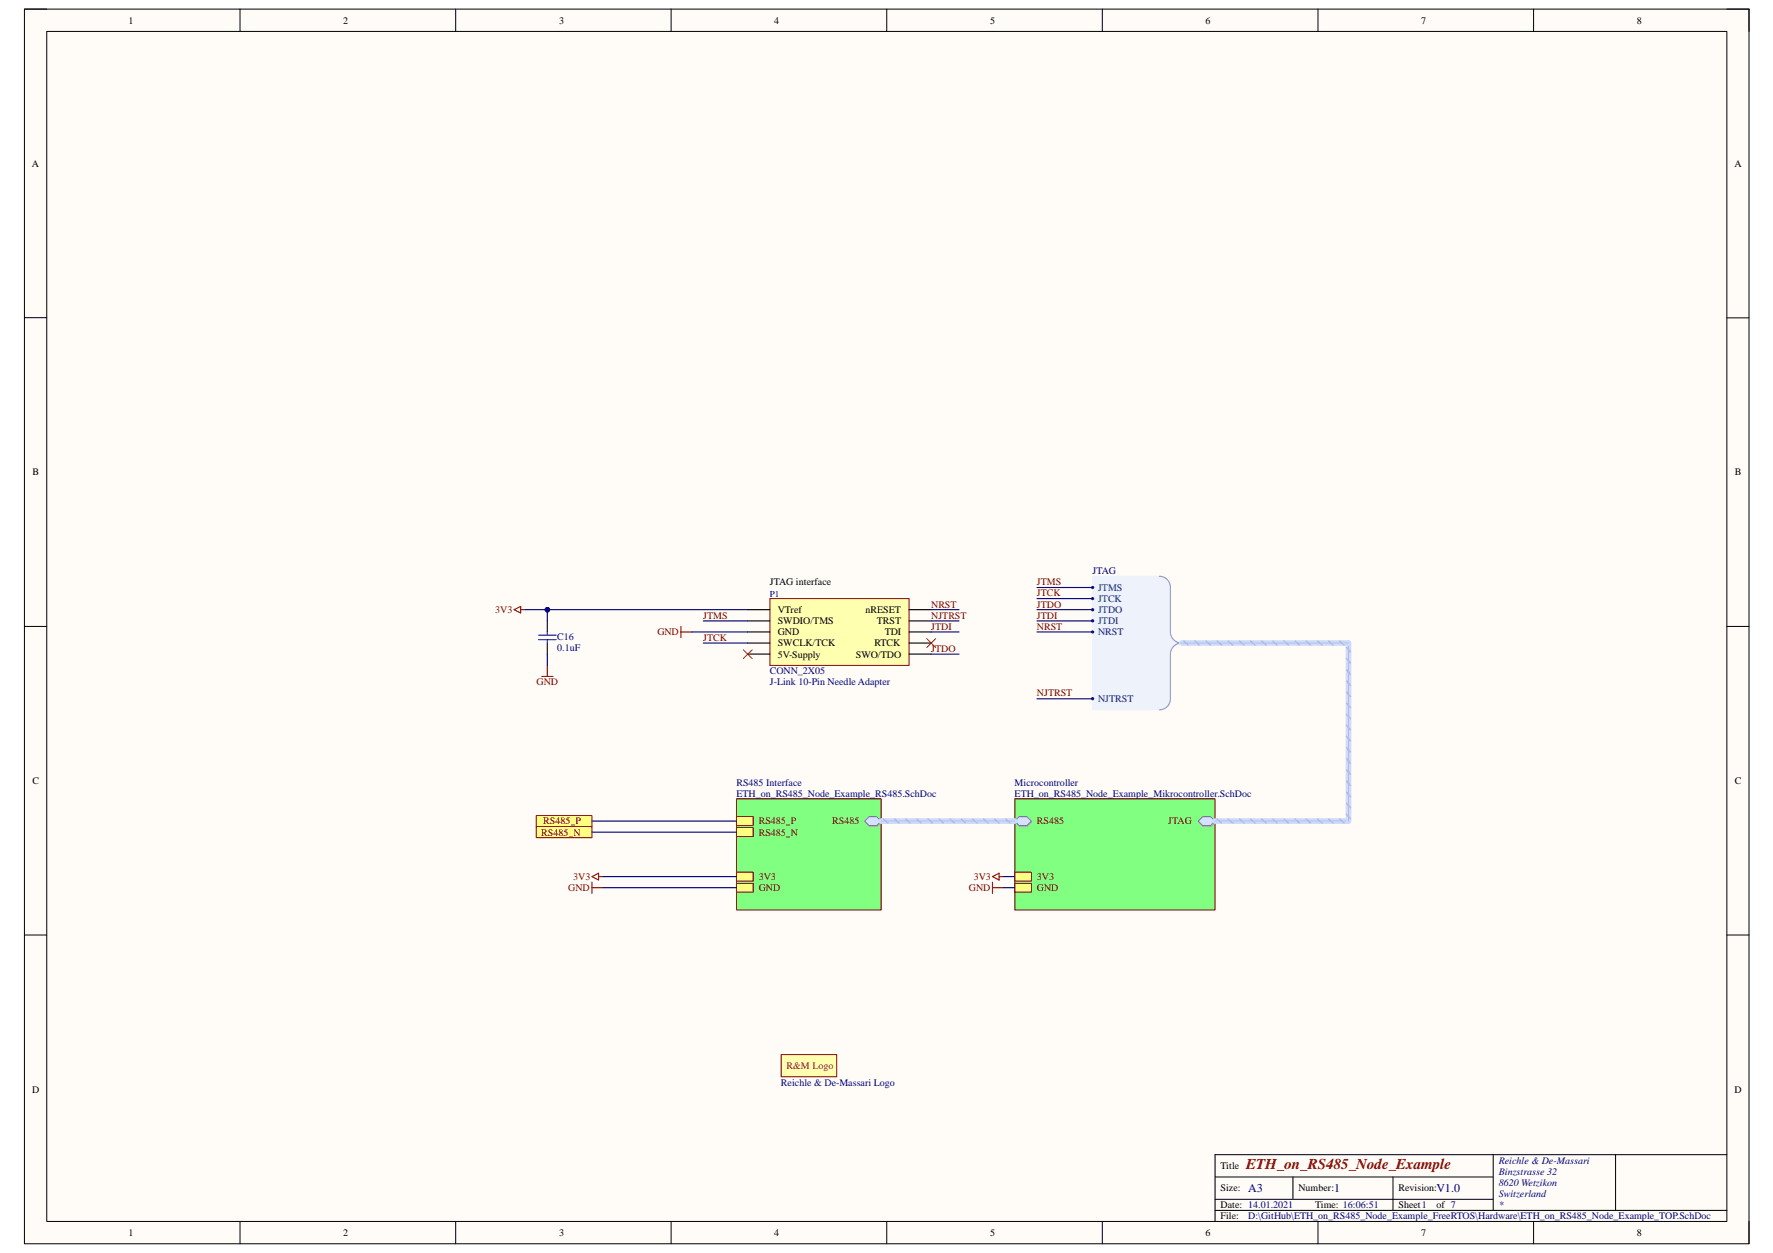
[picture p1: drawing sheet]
<svg xmlns="http://www.w3.org/2000/svg" width="420mm" height="297mm" viewBox="0 0 420 297" stroke-linecap="round" stroke-linejoin="round" font-family="sans-serif">
<path d="M5.8 2.2h408.7v292.7h-408.7z" fill-rule="evenodd" fill="#fffcf8"/>
<path d="M5.8 2.2h408.7v292.7h-408.7z" fill="none" stroke="#000" stroke-width=".24"/>
<path d="M11.1 7.5h398.1v282.1h-398.1z" fill-rule="evenodd" fill="#fffcf8"/>
<g fill="none" stroke="#000" stroke-width=".24">
<path d="M5.8 2.2h5.3M11.1 7.5h398.1v282.1h-398.1zM56.9 2.2v5.2M108 2.2v5.2M159 2.2v5.2M210.1 2.2v5.3M261.2 2.2v5.3M312.3 2.2v5.3M363.4 2.2v5.3M409.2 2.2h5.3v5.3M5.8 75.3h5.3M409.2 75.4h5.3"/>
<path d="M5.8 148.5h5.3M409.2 148.5h5.3M5.8 221.7h5.3M409.2 221.7h5.3M287.9 279h66M306.4 279v5.3M330.1 279v7.9M353.9 273.7v13.2M382.9 273.7v13.2M409.2 273.7h-121.3v15.9M56.9 289.6v5.3M108 289.6v5.3"/>
<path d="M159 289.6v5.3M210.1 289.6v5.3M261.2 289.6v5.3M287.9 286.9h121.3M287.9 284.3h66M312.3 289.6v5.3M363.4 289.6v5.3M414.5 289.6v5.3"/>
</g>
<path d="M174.5 189.4h34.3v26.3h-34.3z" fill-rule="evenodd" fill="#80ff80"/>
<path d="M174.5 189.4h34.3v26.3h-34.3z" fill="none" stroke="#800000" stroke-width=".24"/>
<path d="M174.5 206.8h4v2.1h-4z" fill-rule="evenodd" fill="#ffff80"/>
<path d="M174.5 206.8h4v2.1h-4z" fill="none" stroke="#800000" stroke-width=".24"/>
<path d="M174.5 193.6h4v2.1h-4z" fill-rule="evenodd" fill="#ffff80"/>
<path d="M174.5 193.6h4v2.1h-4z" fill="none" stroke="#800000" stroke-width=".24"/>
<path d="M174.5 196.2h4v2.1h-4z" fill-rule="evenodd" fill="#ffff80"/>
<path d="M174.5 196.2h4v2.1h-4z" fill="none" stroke="#800000" stroke-width=".24"/>
<path d="M174.5 209.4h4v2.1h-4z" fill-rule="evenodd" fill="#ffff80"/>
<path d="M174.5 209.4h4v2.1h-4z" fill="none" stroke="#800000" stroke-width=".24"/>
<path d="M205 194.9l1.1-1.1h1.8l1 1.1-1 1.1h-1.8z" fill-rule="evenodd" fill="#bac0ca"/>
<path d="M205 194.9l1.1-1.1h1.8l1 1.1-1 1.1h-1.8z" fill="none" stroke="#a6acb6" stroke-width=".24"/>
<path d="M204.9 194.6l1-1h1.9l1 1-1 1.1h-1.9z" fill-rule="evenodd" fill="#d5e4ff"/>
<path d="M204.9 194.6l1-1h1.9l1 1-1 1.1h-1.9z" fill="none" stroke="#70809b" stroke-width=".24"/>
<path d="M140.3 207.8l1.5-.8v1.6zM140.3 209.1v2.7M140.3 210.4h2.6M141.8 207.8h1.1" fill="none" stroke="#800000" stroke-width=".26"/>
<path d="M240.5 189.4h47.4v26.3h-47.4z" fill-rule="evenodd" fill="#80ff80"/>
<path d="M240.5 189.4h47.4v26.3h-47.4z" fill="none" stroke="#800000" stroke-width=".24"/>
<path d="M240.6 194.9l1.1-1.1h1.8l1 1.1-1 1.1h-1.8z" fill-rule="evenodd" fill="#bac0ca"/>
<path d="M240.6 194.9l1.1-1.1h1.8l1 1.1-1 1.1h-1.8z" fill="none" stroke="#a6acb6" stroke-width=".24"/>
<path d="M241.5 193.6h1.9l1 1-1 1.1h-1.9l-1-1.1z" fill-rule="evenodd" fill="#d5e4ff"/>
<path d="M241.5 193.6h1.9l1 1-1 1.1h-1.9l-1-1.1z" fill="none" stroke="#70809b" stroke-width=".24"/>
<path d="M240.5 206.8h3.9v2.1h-3.9z" fill-rule="evenodd" fill="#ffff80"/>
<path d="M240.5 206.8h3.9v2.1h-3.9z" fill="none" stroke="#800000" stroke-width=".24"/>
<path d="M240.5 209.4h3.9v2.1h-3.9z" fill-rule="evenodd" fill="#ffff80"/>
<path d="M240.5 209.4h3.9v2.1h-3.9z" fill="none" stroke="#800000" stroke-width=".24"/>
<path d="M284.1 194.9l1-1.1h1.9l1.1 1.1-1.1 1.1h-1.9z" fill-rule="evenodd" fill="#bac0ca"/>
<path d="M284.1 194.9l1-1.1h1.9l1.1 1.1-1.1 1.1h-1.9z" fill="none" stroke="#a6acb6" stroke-width=".24"/>
<path d="M284 194.6l1-1h1.9l1 1-1 1.1h-1.9z" fill-rule="evenodd" fill="#d5e4ff"/>
<path d="M284 194.6l1-1h1.9l1 1-1 1.1h-1.9z" fill="none" stroke="#70809b" stroke-width=".24"/>
<path d="M258.9 136.6h15.8l1.3 .3 1.1 1.1 .3 1.3v11.2l.6 1.1 1.3 .8-1.3 .9-.6 1.1v11.3l-.3 1.3-1.1 .9-1.3 .4h-15.8z" fill-rule="evenodd" fill="#edf2fb"/>
<path d="M258.9 136.6h15.8l1.3 .3 1.1 1.1 .3 1.3v11.2l.6 1.1 1.3 .8-1.3 .9-.6 1.1v11.3l-.3 1.3-1.1 .9-1.3 .4h-15.8z" fill="none" stroke="#edf2fb" stroke-width=".24"/>
<path d="M274.7 136.6a2.62 2.62 0 0 1 2.7 2.7v10.5a2.64 2.64 0 0 0 2.6 2.6 2.65 2.65 0 0 0-2.6 2.7v10.6a2.61 2.61 0 0 1-2.7 2.6" fill="none" stroke="#8f9ec9" stroke-width=".26"/>
<circle cx="258.9" cy="139.3" r=".27" fill="#003a70"/>
<circle cx="258.9" cy="139.3" r=".27" fill="none" stroke="#003a70" stroke-width=".24"/>
<circle cx="258.9" cy="141.9" r=".27" fill="#003a70"/>
<circle cx="258.9" cy="141.9" r=".27" fill="none" stroke="#003a70" stroke-width=".24"/>
<circle cx="258.9" cy="147.2" r=".28" fill="#003a70"/>
<circle cx="258.9" cy="147.2" r=".28" fill="none" stroke="#003a70" stroke-width=".24"/>
<circle cx="258.9" cy="144.5" r=".27" fill="#003a70"/>
<circle cx="258.9" cy="144.5" r=".27" fill="none" stroke="#003a70" stroke-width=".24"/>
<circle cx="258.9" cy="149.8" r=".27" fill="#003a70"/>
<circle cx="258.9" cy="149.8" r=".27" fill="none" stroke="#003a70" stroke-width=".24"/>
<circle cx="258.9" cy="165.6" r=".28" fill="#003a70"/>
<circle cx="258.9" cy="165.6" r=".28" fill="none" stroke="#003a70" stroke-width=".24"/>
<path d="M235.2 207.8l1.6-.8v1.6zM235.2 209.1v2.7M235.2 210.4h2.6M236.8 207.8h1" fill="none" stroke="#800000" stroke-width=".26"/>
<path d="M185.1 250h13.2v5.3h-13.2z" fill-rule="evenodd" fill="#ffffb0"/>
<path d="M185.1 250h13.2v5.3h-13.2z" fill="none" stroke="#800000" stroke-width=".24"/>
<path d="M182.4 141.9h33v15.8h-33z" fill-rule="evenodd" fill="#ffffb0"/>
<path d="M182.4 141.9h33v15.8h-33z" fill="none" stroke="#800000" stroke-width=".24"/>
<path d="M129.7 147.2v2.6M129.7 152.4v2.7M177.2 144.5h5.2M177.2 147.2h5.2M177.2 149.8h5.2M177.2 152.4h5.2M177.2 155.1h5.2M215.4 144.5h5.3M215.4 147.2h5.3M215.4 149.8h5.3M215.4 152.4h5.3M215.4 155.1h5.3" fill="none" stroke="#000" stroke-width=".26"/>
<path d="M176.1 154.1l2.2 2M178.3 154.1l-2.2 2M219.6 151.4l2.1 2.1M221.7 151.4l-2.1 2.1" fill="none" stroke="#f00" stroke-width=".24"/>
<path d="M121.8 144.5l1.6-.7v1.5zM123.4 144.5h1M129.7 157.7v2.7M161.4 148.5v2.6M161.4 149.8h2.6M128.4 160.4h2.7" fill="none" stroke="#800000" stroke-width=".26"/>
<path d="M127.6 150.6h4.2M127.6 151.6h4.2M129.7 149.8v.8M129.7 151.6v.8" fill="none" stroke="#00f" stroke-width=".26"/>
<path d="M127.1 193.3h13.2v2.7h-13.2z" fill-rule="evenodd" fill="#ffff80"/>
<path d="M127.1 193.3h13.2v2.7h-13.2z" fill="none" stroke="#800000" stroke-width=".24"/>
<path d="M127.1 196h13.2v2.6h-13.2z" fill-rule="evenodd" fill="#ffff80"/>
<path d="M127.1 196h13.2v2.6h-13.2z" fill="none" stroke="#800000" stroke-width=".24"/>
<path d="M129.7 144.5v2.7M140.3 194.6h34.2M140.3 197.3h34.2M142.9 207.8h31.6M142.9 210.4h31.6M237.8 207.8h2.7M237.8 210.4h2.7" fill="none" stroke="#000080" stroke-width=".26"/>
<circle cx="129.7" cy="144.5" r=".53" fill="#000080"/>
<circle cx="129.7" cy="144.5" r=".53" fill="none" stroke="#000080" stroke-width=".24"/>
<g fill="none" stroke="#000080" stroke-width=".26">
<path d="M245.7 139.3h13.2M124.4 144.5h52.8M129.7 155.1v2.6M164 149.8h13.2M166.7 147.2h10.5M166.7 152.4h10.5M220.7 149.8h6.6M220.7 147.2h6.6M220.7 155.1h6.6M220.7 144.5h6.6M245.7 149.8h13.2M245.7 147.2h13.2"/>
<path d="M245.7 144.5h13.2M245.7 141.9h13.2M245.7 165.7h13.2"/>
</g>
<circle cx="129.7" cy="144.5" r=".53" fill="#000080"/>
<circle cx="129.7" cy="144.5" r=".53" fill="none" stroke="#000080" stroke-width=".24"/>
<path d="M280 152.4h39.6v42.2h-31.7M208.8 194.6h31.7" fill="none" stroke="#cbdaff" stroke-width="1.3"/>
<g fill="none" stroke="#adbce7" stroke-width=".39">
<path d="M280.5 152l1.1 .9M283.2 152l1 .9M285.8 152l1.1 .9M288.4 152l1.1 .9M291.1 152l1 .9M293.7 152l1.1 .9M296.4 152l1 .9M299 152l1 .9M301.6 152l1.1 .9M304.3 152l1 .9M306.9 152l1.1 .9M309.5 152l1.1 .9"/>
<path d="M312.2 152l1.1 .9M314.8 152l1.1 .9M317.4 152l1.1 .9M319.1 158.8l.9 1.1M319.1 156.1l.9 1.1M319.1 153.5l.9 1.1M319.1 179.9l.9 1M319.1 177.2l.9 1.1M319.1 174.6l.9 1M319.1 172l.9 1M319.1 169.3l.9 1.1M319.1 166.7l.9 1"/>
<path d="M319.1 164l.9 1.1M319.1 161.4l.9 1.1M209.4 194.2l1 .9M212 194.2l1.1 .9M214.6 194.2l1.1 .9M217.2 194.2l1.1 .9M219.9 194.2l1.1 .9M222.5 194.2l1.1 .9M225.2 194.2l1 .9M227.8 194.2l1 .9M230.5 194.2l1 .9M233.1 194.2l1 .9"/>
<path d="M235.7 194.2l1.1 .9M238.4 194.2l1 .9M288.4 194.2l1.1 .9M291.1 194.2l1 .9M293.7 194.2l1.1 .9M296.4 194.2l1 .9M299 194.2l1 .9M301.6 194.2l1.1 .9M304.3 194.2l1 .9M306.9 194.2l1.1 .9M309.5 194.2l1.1 .9M312.2 194.2l1.1 .9"/>
<path d="M314.8 194.2l1.1 .9M317.4 194.2l1.1 .9M319.1 193l.9 1.1M319.1 190.4l.9 1.1M319.1 187.8l.9 1M319.1 185.1l.9 1.1M319.1 182.5l.9 1.1"/>
</g>
<path d="M280 152.4h39.6v42.2h-31.7M208.8 194.6h31.7" fill="none" stroke="#adbce7" stroke-width=".26"/>
<text font-size="3.6" fill="#800000" x="295.3" y="277.2">ETH_on_RS485_Node_Example</text>
<g font-size="2.8" fill="#000080">
<text x="295.8" y="282.6">A3</text>
<text x="316.1" y="282.6">1</text>
<text x="340.4" y="282.6">V1.0</text>
</g>
<g font-size="2.4">
<text x="30.4" y="5.6">1</text>
<text x="81.3" y="5.6">2</text>
<text x="132.5" y="5.6">3</text>
<text x="183.5" y="5.6">4</text>
<text x="234.6" y="5.6">5</text>
<text x="285.7" y="5.6">6</text>
<text x="336.8" y="5.6">7</text>
<text x="387.9" y="5.6">8</text>
<text x="7.6" y="39.5">A</text>
<text x="411" y="39.5">A</text>
<text x="7.7" y="112.7">B</text>
<text x="411.1" y="112.7">B</text>
<text x="182.4" y="138.7">JTAG interface</text>
<text x="184.3" y="145.3">VTref</text>
<text x="184.3" y="148">SWDIO/TMS</text>
<text x="205.1" y="145.3">nRESET</text>
<text x="207.8" y="148">TRST</text>
<text x="184.3" y="150.6">GND</text>
<text x="184.3" y="153.2">SWCLK/TCK</text>
<text x="184.3" y="155.9">5V-Supply</text>
<text x="202.8" y="155.9">SWO/TDO</text>
<text x="207.2" y="153.2">RTCK</text>
<text x="209.7" y="150.6">TDI</text>
<text x="7.7" y="185.9">C</text>
<text x="411.1" y="185.9">C</text>
<text x="7.6" y="259">D</text>
<text x="411" y="259">D</text>
<text x="289.3" y="277.2">Title</text>
<text x="289.3" y="282.4">Size:</text>
<text x="289.3" y="286.4">Date: 14.01.2021</text>
<text x="307.7" y="282.4">Number:</text>
<text x="311.6" y="286.4">Time: 16:06:51</text>
<text x="331.4" y="282.4">Revision:</text>
<text x="331.4" y="286.4">Sheet1</text>
<text x="340.4" y="286.4">of 7</text>
<text x="30.4" y="293">1</text>
<text x="81.3" y="293">2</text>
<text x="132.5" y="293">3</text>
<text x="183.5" y="293">4</text>
<text x="234.6" y="293">5</text>
<text x="285.7" y="293">6</text>
<text x="289.3" y="289.1">File:</text>
<text x="336.8" y="293">7</text>
<text x="387.9" y="293">8</text>
</g>
<g font-size="2.4" fill="#000080">
<text x="258.9" y="136.1">JTAG</text>
<text x="132.1" y="151.7">C16</text>
<text x="132.1" y="154.3">0.1uF</text>
<text x="182.4" y="159.9">CONN_2X05</text>
<text x="182.4" y="162.5">J-Link 10-Pin Needle Adapter</text>
<text x="174.5" y="186.2">RS485 Interface</text>
<text x="174.5" y="188.8">ETH_on_RS485_Node_Example_RS485.SchDoc</text>
<text x="240.4" y="186.2">Microcontroller</text>
<text x="240.4" y="188.8">ETH_on_RS485_Node_Example_Mikrocontroller.SchDoc</text>
<text x="185.1" y="257.4">Reichle &amp; De-Massari Logo</text>
<text x="355.2" y="275.8">Reichle &amp; De-Massari</text>
<text x="355.2" y="278.5">Binzstrasse 32</text>
<text x="355.2" y="281.1">8620 Wetzikon</text>
<text x="355.2" y="283.8">Switzerland</text>
<text x="355.2" y="286.4">*</text>
<text x="295.8" y="289.1">D:\GitHub\ETH_on_RS485_Node_Example_FreeRTOS\Hardware\ETH_on_RS485_Node_Example_TOP.SchDoc</text>
</g>
<g font-size="2.4" fill="#800000">
<text x="245.7" y="138.7">JTMS</text>
<text x="245.7" y="141.4">JTCK</text>
<text x="117.4" y="145.3">3V3</text>
<text x="166.6" y="146.6">JTMS</text>
<text x="220.7" y="146.6">NJTRST</text>
<text x="220.7" y="149.3">JTDI</text>
<text x="220.7" y="144">NRST</text>
<text x="245.7" y="144">JTDO</text>
<text x="245.7" y="146.6">JTDI</text>
<text x="245.7" y="149.3">NRST</text>
<text x="155.8" y="150.6">GND</text>
<text x="166.6" y="151.9">JTCK</text>
<text x="220.7" y="154.6">JTDO</text>
<text x="127.2" y="162.5">GND</text>
<text x="245.7" y="165.1">NJTRST</text>
<text x="128.7" y="195.5">RS485_P</text>
<text x="179.8" y="195.5">RS485_P</text>
<text x="197.2" y="195.5">RS485</text>
<text x="245.7" y="195.5">RS485</text>
<text x="276.8" y="195.5">JTAG</text>
<text x="128.3" y="198.1">RS485_N</text>
<text x="179.8" y="198.1">RS485_N</text>
<text x="135.8" y="208.6">3V3</text>
<text x="179.8" y="208.6">3V3</text>
<text x="230.7" y="208.6">3V3</text>
<text x="245.7" y="208.6">3V3</text>
<text x="134.7" y="211.2">GND</text>
<text x="179.8" y="211.2">GND</text>
<text x="229.6" y="211.2">GND</text>
<text x="245.7" y="211.2">GND</text>
</g>
<g font-size="2.4" fill="#003a70">
<text x="260.2" y="140.1">JTMS</text>
<text x="260.2" y="142.7">JTCK</text>
<text x="260.2" y="148">JTDI</text>
<text x="260.2" y="145.3">JTDO</text>
<text x="260.2" y="150.6">NRST</text>
<text x="260.2" y="166.4">NJTRST</text>
</g>
<text font-size="2.4" fill="#f00" x="186.4" y="253.4">R&amp;M Logo</text>
<text font-size="2.2" fill="#000080" x="182.4" y="141.4">P1</text>
</svg>
